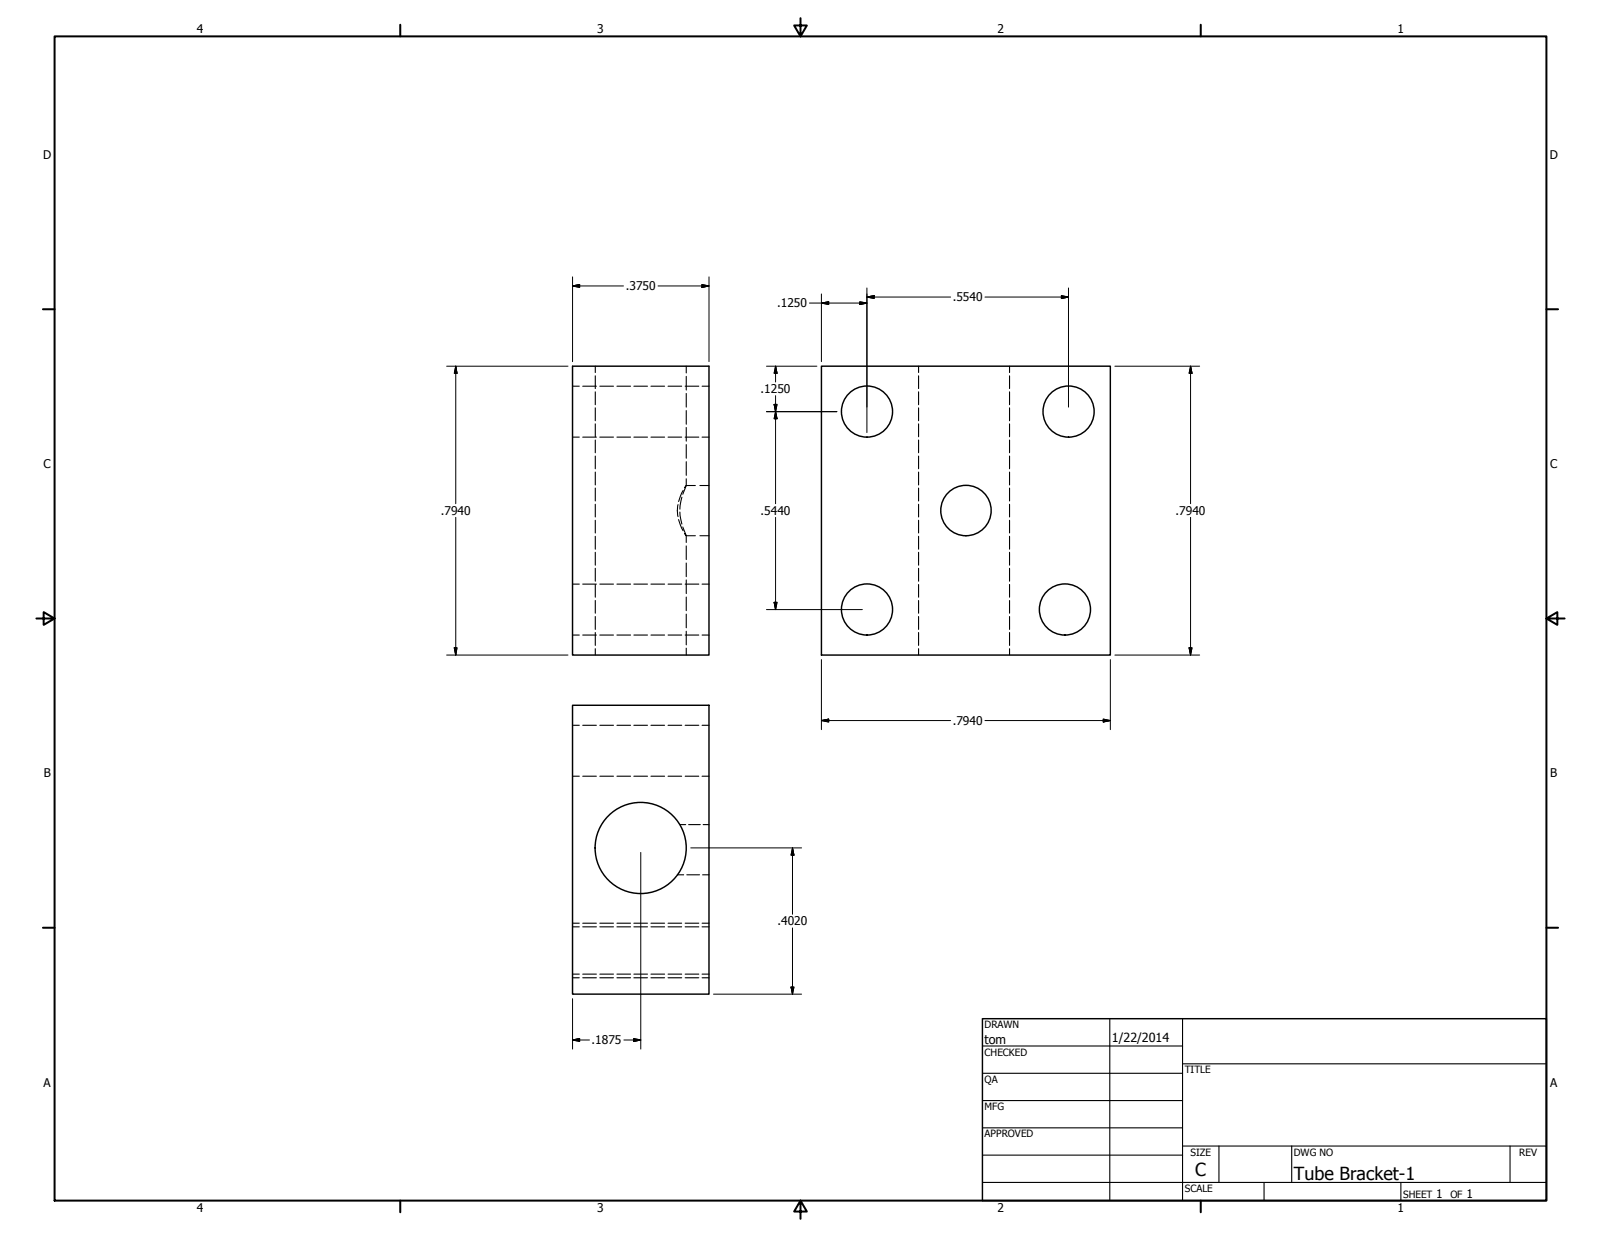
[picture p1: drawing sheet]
<svg xmlns="http://www.w3.org/2000/svg" width="559mm" height="432mm" viewBox="0 0 559 432" stroke-linecap="round" stroke-linejoin="round" font-family="sans-serif">
<!-- layer: Hidden (ANSI) -->
<g fill="none" stroke="#000" stroke-width=".38">
<path d="M199.8 134.8h2.4M203.4 134.8h4.8M207.8 127.8v2.2M207.8 131.2v4.4M207.8 136.8v4.5M209.4 134.8h4.7M215.3 134.8h4.8M221.2 134.8h4.8M227.2 134.8h4.8M233.2 134.8h4.7M239.1 134.8h4.8M239.5 127.8v2.4"/>
<path d="M239.5 131.4v4.7M239.5 137.4v4.7M245 134.8h2.5M320.6 127.8v2.2M320.6 131.2v4.4M320.6 136.8v4.5M352.4 127.8v2.2M352.4 131.2v4.4M352.4 136.8v4.5M199.8 152.6h2.4M203.4 152.6h4.8M207.8 142.4v4.5"/>
<path d="M207.8 148v4.5M207.8 153.6v4.5M207.8 159.2v4.4M209.4 152.6h4.7M215.3 152.6h4.8M221.2 152.6h4.8M227.2 152.6h4.8M233.2 152.6h4.7M239.1 152.6h4.8M239.5 143.3v4.8M239.5 149.2v4.8M239.5 155.2v4.8"/>
<path d="M245 152.6h2.5M320.6 142.4v4.5M320.6 148v4.5M320.6 153.6v4.5M320.6 159.2v4.4M352.4 142.4v4.5M352.4 148v4.5M352.4 153.6v4.5M352.4 159.2v4.4M207.8 164.8v4.5M207.8 170.4v4.5M207.8 176v4.5"/>
<path d="M236.7 176.1l-.3 2.1 .3 2.1M237.3 178.8l.7 4.1M238 173.5l-.7 4.2M238.4 171.2l-1.5 3.9M239 170.2l.5-.7-1.2 3M239.5 167.1v2.4h3.2M239.5 161.2v4.7M244.3 169.5h3.2M320.6 164.8v4.5M320.6 170.4v4.5M320.6 176v4.5M352.4 164.8v4.5"/>
<path d="M352.4 170.4v4.5M352.4 176v4.5M207.8 181.6v4.5M207.8 187.2v4.5M207.8 192.8v4.5M207.8 198.4v4.5M236.9 181.4l1.5 3.9M238.3 184l1.2 3-.5-.8M239.5 187h3.2M239.5 186.9v2.5M239.5 190.6v4.7M239.5 196.5v4.8"/>
<path d="M244.3 187h3.2M320.6 181.6v4.5M320.6 187.2v4.5M320.6 192.8v4.5M320.6 198.4v4.5M352.4 181.6v4.5M352.4 187.2v4.5M352.4 192.8v4.5M352.4 198.4v4.5M199.8 203.9h2.4M203.4 203.9h4.8M207.8 204v4.5"/>
<path d="M207.8 209.6v4.5M207.8 215.2v4.5M209.4 203.9h4.7M215.3 203.9h4.8M221.2 203.9h4.8M227.2 203.9h4.8M233.2 203.9h4.7M239.1 203.9h4.8M239.5 202.4v4.8M239.5 208.4v4.8M239.5 214.4v4.7M245 203.9h2.5"/>
<path d="M320.6 204v4.5M320.6 209.6v4.5M320.6 215.2v4.5M352.4 204v4.5M352.4 209.6v4.5M352.4 215.2v4.5M199.8 221.7h2.4M203.4 221.7h4.8M207.8 220.8v4.5M207.8 226.4v2.3M209.4 221.7h4.7M215.3 221.7h4.8"/>
<path d="M221.2 221.7h4.8M227.2 221.7h4.8M233.2 221.7h4.7M239.1 221.7h4.8M239.5 220.3v4.8M239.5 226.3v2.4M245 221.7h2.5M320.6 220.8v4.5M320.6 226.4v2.3M352.4 220.8v4.5M352.4 226.4v2.3M199.8 253.2h2.4"/>
<path d="M203.4 253.2h4.8M209.4 253.2h4.7M215.3 253.2h4.8M221.2 253.2h4.8M227.2 253.2h4.8M233.2 253.2h4.7M239.1 253.2h4.8M245 253.2h2.5M199.8 271h2.4M203.4 271h4.8M209.4 271h4.7M215.3 271h4.8"/>
<path d="M221.2 271h4.8M227.2 271h4.8M233.2 271h4.7M239.1 271h4.8M245 271h2.5M237.3 287.8h2M240.3 287.8h4.1M245.4 287.8h2.1M236.4 305.4h2.2M239.7 305.4h4.5M245.2 305.4h2.3M199.8 323.5h2.4"/>
<path d="M199.8 322.3h2.4M203.4 323.5h4.8M203.4 322.3h4.8M209.4 323.5h4.7M209.4 322.3h4.7M215.3 323.5h4.8M215.3 322.3h4.8M221.2 323.5h4.8M221.2 322.3h4.8M227.2 323.5h4.8M227.2 322.3h4.8M233.2 323.5h4.7"/>
<path d="M233.2 322.3h4.7M239.1 323.5h4.8M239.1 322.3h4.8M245 323.5h2.5M245 322.3h2.5M199.8 341.3h2.4M199.8 340h2.4M203.4 341.3h4.8M203.4 340h4.8M209.4 341.3h4.7M209.4 340h4.7M215.3 341.3h4.8"/>
<path d="M215.3 340h4.8M221.2 341.3h4.8M221.2 340h4.8M227.2 341.3h4.8M227.2 340h4.8M233.2 341.3h4.7M233.2 340h4.7M239.1 341.3h4.8M239.1 340h4.8M245 341.3h2.5M245 340h2.5"/>
</g>
<!-- layer: Visible (ANSI) -->
<g fill="none" stroke="#000" stroke-width=".51">
<path d="M199.8 127.8h47.7v100.9h-47.7zM286.7 127.8h100.8v100.9h-100.8zM199.8 246.2h47.7v100.8h-47.7z"/>
<circle cx="302.6" cy="143.7" r="8.9"/>
<circle cx="373" cy="143.7" r="8.9"/>
<circle cx="337.2" cy="178.2" r="8.8"/>
<circle cx="302.6" cy="212.8" r="8.9"/>
<circle cx="371.7" cy="212.8" r="8.9"/>
<circle cx="223.6" cy="296" r="15.9"/>
</g>
<!-- layer: Border (ANSI) -->
<g fill="none" stroke="#000" stroke-width=".7">
<path d="M19 12.7h520.8v406.4h-520.8zM139.7 8.6v4.1M279.4 6.3v6.4l-2.2-3.8h4.4l-2.2 3.8M419.1 8.6v4.1M15 107.9h4M539.8 107.9h4M12.7 215.9h6.3l-3.8-2.2v4.4l3.8-2.2M539.8 215.9l3.8 2.2v-4.4l-3.8 2.2h6.3M15 323.8h4M539.8 323.8h4M139.7 419.1v4.1M279.4 419.1l2.2 3.8h-4.4l2.2-3.8v6.3"/>
<path d="M419.1 419.1v4.1"/>
</g>
<!-- layer: Title (ANSI) -->
<g fill="none" stroke="#000" stroke-width=".38">
<path d="M387.3 355.6v63.5M412.7 355.6v63.5M342.9 365.1h69.8M342.9 374.6h69.8M412.7 371.3h127.1M342.9 384.2h69.8M342.9 393.7h69.8M342.9 412.7h196.9M342.9 403.2h69.8M412.7 400h127.1M425.4 400v12.7M441.2 412.7v6.4"/>
<path d="M450.8 400v12.7M488.9 412.7v6.4M527 400v12.7"/>
</g>
<path d="M342.9 355.6h196.9v63.5h-196.9z" fill="none" stroke="#000" stroke-width=".51"/>
<!-- layer: Dimension (ANSI) -->
<g fill="none" stroke="#000" stroke-width=".35">
<path d="M199.8 99.8l2.5-.5v1zM199.8 99.8h17.8M199.8 96.6v29.6M229.7 99.8h17.8M245 99.3l2.5 .5-2.5 .5zM247.5 96.6v29.6M282.5 105.8h20.1M286.7 105.8l2.5-.5v1zM286.7 102.6v23.6M300.1 105.3l2.5 .5-2.5 .5zM302.6 103.7l2.5-.5v1zM302.6 100.5v50.5"/>
<path d="M302.6 103.7h29.2M343.8 103.7h29.1M370.5 103.2l2.4 .5-2.4 .5zM372.9 100.5v41.6M155.9 127.8h42.3M159.1 127.8l.4 2.5h-.9zM159.1 127.8v48M267.5 127.8h17.6M270.7 127.8l.5 2.5h-1zM270.7 127.8v5.5M270.7 138.1v37.7M389.1 127.8h29.6"/>
<path d="M415.5 127.8l.6 2.5h-1.1zM415.5 127.8v48M267.5 143.7h24.6M270.2 141.2h1l-.5 2.5zM270.7 143.7l.5 2.5h-1zM159.1 180.6v48.1M270.7 180.6v32.2M415.5 180.6v48.1M267.5 212.8h33.5M270.2 210.2h1l-.5 2.6zM155.9 228.7h42.3M158.6 226.1h.9l-.4 2.6z"/>
<path d="M286.7 230.3v24.4M387.5 230.3v24.4M389.1 228.7h29.6M415 226.1h1.1l-.6 2.6zM286.7 251.5l2.5-.5v1zM286.7 251.5h45.1M343.8 251.5h43.7M385.1 251l2.4 .5-2.4 .5zM223.6 297.6v68.6M241.1 296h38.7M276.6 296l.5 2.5h-1zM276.6 296v23.2"/>
<path d="M276.6 323.9v23.1M199.8 348.6v17.6M249 347h30.8M276.1 344.6h1l-.5 2.4zM199.8 363l2.5-.5v1zM199.8 363h5.9M217.7 363h5.9M221.2 362.5l2.4 .5-2.4 .5z"/>
</g>
<g fill="#000" stroke="#000" stroke-width=".35">
<path d="M199.8 99.8l2.5-.5zM199.8 99.8l2.5-.5v1zM245 100.3l2.5-.5zM245 99.3l2.5 .5-2.5 .5zM286.7 105.8l2.5-.5zM286.7 105.8l2.5-.5v1zM300.1 106.3l2.5-.5zM300.1 105.3l2.5 .5-2.5 .5zM302.6 103.7l2.5-.5zM302.6 103.7l2.5-.5v1zM370.5 104.2l2.4-.5zM370.5 103.2l2.4 .5-2.4 .5z"/>
<path d="M159.1 127.8l.4 2.5zM159.1 127.8l.4 2.5h-.9zM270.7 127.8l.5 2.5zM270.7 127.8l.5 2.5h-1zM415.5 127.8l.6 2.5zM415.5 127.8l.6 2.5h-1.1zM270.2 141.2l.5 2.5zM270.2 141.2h1l-.5 2.5zM270.7 143.7l.5 2.5zM270.7 143.7l.5 2.5h-1zM270.2 210.2l.5 2.6zM270.2 210.2h1l-.5 2.6z"/>
<path d="M158.6 226.1l.5 2.6zM158.6 226.1h.9l-.4 2.6zM415 226.1l.5 2.6zM415 226.1h1.1l-.6 2.6zM286.7 251.5l2.5-.5zM286.7 251.5l2.5-.5v1zM385.1 252l2.4-.5zM385.1 251l2.4 .5-2.4 .5zM276.6 296l.5 2.5zM276.6 296l.5 2.5h-1zM276.1 344.6l.5 2.4zM276.1 344.6h1l-.5 2.4z"/>
<path d="M199.8 363l2.5-.5zM199.8 363l2.5-.5v1zM221.2 363.5l2.4-.5zM221.2 362.5l2.4 .5-2.4 .5z"/>
</g>
<g font-size="6.3">
<text x="417.2" y="410.6">C</text>
<text x="451.6" y="411.9">Tube Bracket-1</text>
</g>
<g font-size="4.4">
<text x="343.7" y="364.3">tom</text>
<text x="388.1" y="363.7">1/22/2014</text>
</g>
<g font-size="4.2">
<text x="68.7" y="11.7">4</text>
<text x="208.4" y="11.7">3</text>
<text x="348.1" y="11.7">2</text>
<text x="487.8" y="11.7">1</text>
<text x="15.1" y="55.5">D</text>
<text x="540.9" y="55.5">D</text>
<text x="218.4" y="101.3">.3750</text>
<text x="271.3" y="107.3">.1250</text>
<text x="332.5" y="105.2">.5540</text>
<text x="265.5" y="137.3">.1250</text>
<text x="15.2" y="163.4">C</text>
<text x="541" y="163.4">C</text>
<text x="153.9" y="179.8">.7940</text>
<text x="265.5" y="179.8">.5440</text>
<text x="410.3" y="179.8">.7940</text>
<text x="332.5" y="253">.7940</text>
<text x="15.3" y="271.4">B</text>
<text x="541.1" y="271.4">B</text>
<text x="271.4" y="323">.4020</text>
<text x="206.5" y="364.6">.1875</text>
<text x="15.2" y="379.3">A</text>
<text x="541" y="379.3">A</text>
<text x="501.3" y="418.3">1</text>
<text x="511.8" y="418.3">1</text>
<text x="68.7" y="423.2">4</text>
<text x="208.4" y="423.2">3</text>
<text x="348.1" y="423.2">2</text>
<text x="487.8" y="423.2">1</text>
</g>
<g font-size="3.5">
<text x="343.7" y="358.9">DRAWN</text>
<text x="343.7" y="368.5">CHECKED</text>
<text x="413.5" y="374.6">TITLE</text>
<text x="343.7" y="378">QA</text>
<text x="343.7" y="387.5">MFG</text>
<text x="343.7" y="397.1">APPROVED</text>
<text x="415.5" y="403.4">SIZE</text>
<text x="451.6" y="403.4">DWG NO</text>
<text x="530.3" y="403.4">REV</text>
<text x="413.5" y="416.1">SCALE</text>
<text x="489.7" y="418.3">SHEET</text>
<text x="506.2" y="418.3">OF</text>
</g>
</svg>
